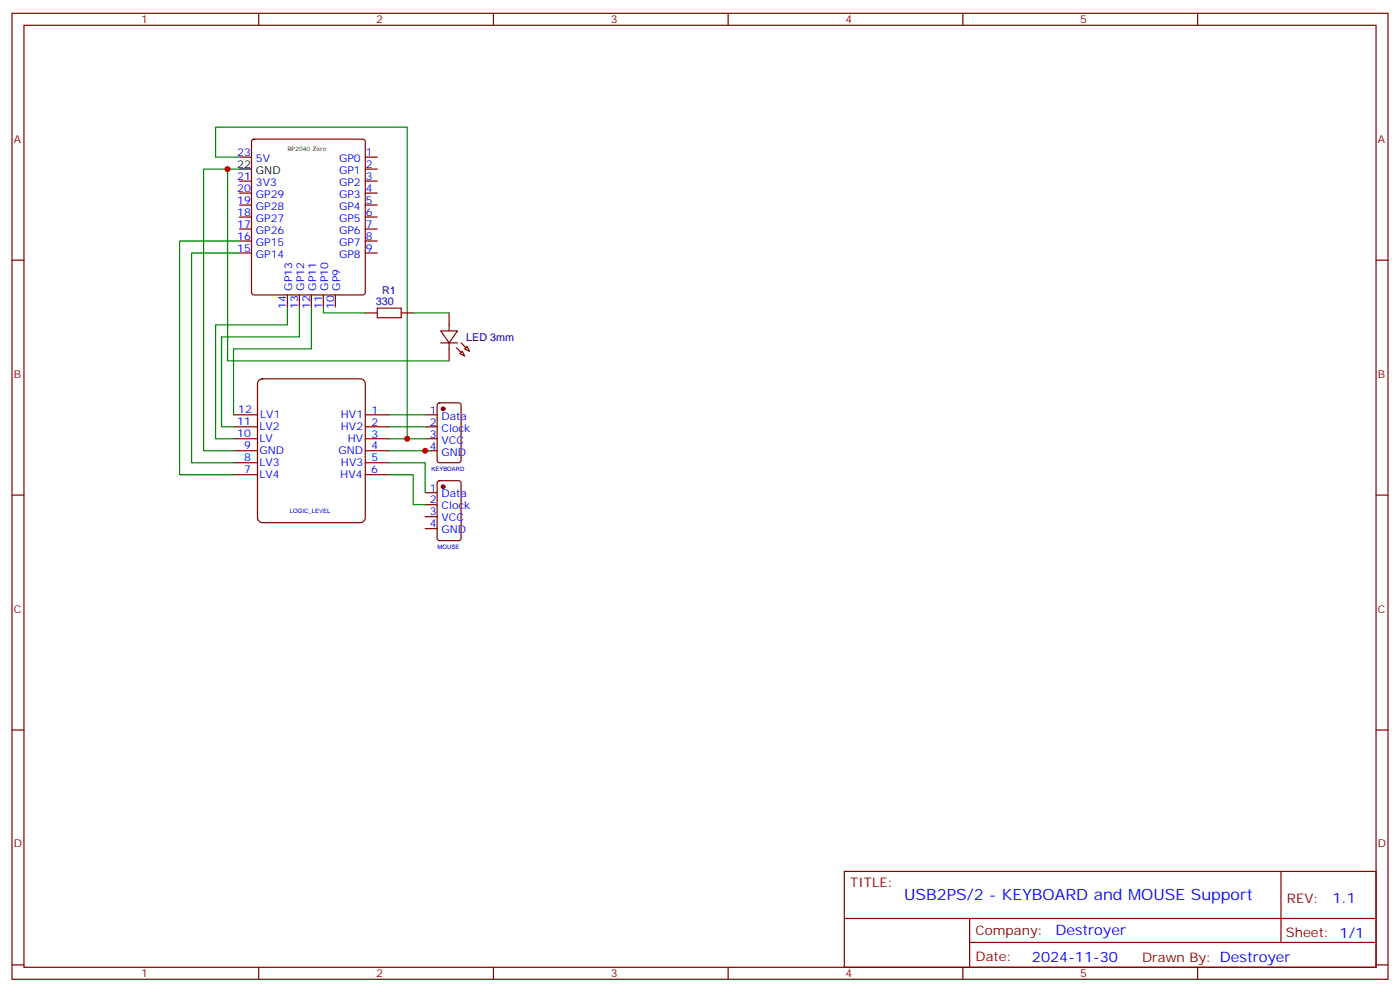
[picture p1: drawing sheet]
<svg xmlns="http://www.w3.org/2000/svg" width="412mm" height="292mm" viewBox="0 0 412 292" stroke-linecap="round" stroke-linejoin="round" font-family="sans-serif">
<g fill="none" stroke="#870000" stroke-width=".35">
<path d="M3.5 3.9h405.4v284.4h-405.4zM7.1 7.4h398.2v277.3h-398.2zM76.2 3.9v3.5M145.3 3.9v3.5M214.5 3.9v3.5M283.6 3.9v3.5M352.8 3.9v3.5M70.6 46.2h3.5M70.6 53.3h3.5M70.6 56.8h3.5M74.3 41.2l.5-.2h32.1l.5 .2 .2 .5v44.4l-.2 .5-.5 .2h-32.1l-.5-.2-.2-.5v-44.4zM107.6 46.2h3.5"/>
<path d="M107.6 49.8h3.5M107.6 53.3h3.5M107.6 56.8h3.5M3.5 76.6h3.6M70.6 60.4h3.5M70.6 63.9h3.5M70.6 67.4h3.5M70.6 70.9h3.5M70.6 74.5h3.5M107.6 60.4h3.5M107.6 63.9h3.5M107.6 67.4h3.5"/>
<path d="M107.6 70.9h3.5M107.6 74.5h3.5M405.3 76.6h3.6M84.7 86.8v3.5M88.2 86.8v3.5M91.7 86.8v3.5M95.2 86.8v3.5M98.8 86.8v3.5M3.5 145.7h3.6M405.3 145.7h3.6M3.5 214.9h3.6M405.3 214.9h3.6"/>
<path d="M248.7 256.5h156.6v28.2h-156.6zM377.3 256.5v20.9M248.7 270.4h156.5M285.6 277.4h119.6M285.6 270.4v14.1M3.5 284h3.6M76.2 284.7v3.6M145.3 284.7v3.6M214.5 284.7v3.6M283.6 284.7v3.6M352.8 284.7v3.6M405.3 284h3.6"/>
</g>
<path d="M70.6 49.8h3.5" fill="none" stroke="#000" stroke-width=".35"/>
<path d="M76.2 112.1l1.1-.6h28.9a1.41 1.41 0 0 1 1.4 1.4v39.5a1.51 1.51 0 0 1-1.4 1.4h-28.9a1.51 1.51 0 0 1-1.5-1.4v-39.5z" fill="#fff" stroke="#800000" stroke-width=".35"/>
<g fill="none" stroke="#870000" stroke-width=".35">
<path d="M107.6 92.1h3.5M118.2 92.1h3.5M129.8 97.4h5l-2.5 3.5zM132.3 92.1v5.3M129 118.8l.5-.2h5.6l.7 .4v16.5l-.4 .7h-5.9l-.7-.5v-16.4zM129.8 100.9h5M132.3 100.9v5.3M135.5 104.1l.7-.7 .7 1.4zM136.9 102.7l.7-.7 .7 1.4zM68.8 122.1h7M68.8 125.6h7M68.8 136.2h7"/>
<path d="M68.8 132.7h7M68.8 129.2h7M68.8 139.7h7M107.6 122.1h7.1M107.6 125.6h7.1M107.6 136.2h7.1M107.6 132.7h7.1M107.6 129.2h7.1M107.6 139.7h7.1M125.2 122.1h3.6M125.2 125.6h3.6M125.2 132.7h3.6"/>
<path d="M125.2 129.2h3.6M125.2 145h3.6M125.2 148.6h3.6M125.2 152.1h3.6M125.2 155.6h3.6M129 141.7l.5-.2h5.6l.7 .4v16.5l-.4 .7h-5.9l-.7-.4v-16.5z"/>
</g>
<g fill="#870000" stroke="#870000" stroke-width=".35">
<path d="M135.8 100.9l1.4 1.4z"/>
<path d="M134.4 102.3l1.4 1.5z"/>
<circle cx="130.5" cy="120.3" r=".53"/>
<circle cx="130.5" cy="143.3" r=".53"/>
</g>
<g fill="none" stroke="#008700" stroke-width=".35">
<path d="M67 49.8v56.4h65.3M70.6 46.2h-7.1v-8.8h56.4v91.8M70.6 49.8h-10.6v82.9h8.8M70.6 70.9h-17.7v68.8h15.9M70.6 74.5h-14.2v61.7h12.4M84.7 90.3v5.3h-21.2v33.6h5.3M88.2 90.3v8.9h-22.9v26.4h3.5M91.7 90.3v12.4h-22.9v19.4M95.2 90.3v1.8h12.4M121.7 92.1h10.6M114.7 136.2h10.5v8.8M114.7 139.7h7v8.9h3.5"/>
<path d="M114.7 122.1h10.5M114.7 125.6h10.5M114.7 129.2h10.5M114.7 132.7h12.3"/>
</g>
<path d="M111.1 90.7h7.1v2.8h-7.1z" fill="none" stroke="#a10000" stroke-width=".35"/>
<g fill="#c00">
<circle cx="119.9" cy="129.2" r=".88"/>
<circle cx="125.2" cy="132.7" r=".88"/>
<circle cx="67" cy="49.8" r=".88"/>
</g>
<text font-size="4.6" fill="#00f" x="266.3" y="265">USB2PS/2 - KEYBOARD and MOUSE Support</text>
<g font-size="4.2" fill="#00f">
<text x="392.5" y="265.8">1.1</text>
<text x="310.9" y="275.3">Destroyer</text>
<text x="304" y="283.1">2024-11-30</text>
</g>
<g font-size="3.9" fill="#800">
<text x="250.5" y="261.1">TITLE:</text>
<text x="379.1" y="265.8">REV:</text>
<text x="287.4" y="275.3">Company:</text>
<text x="378.7" y="275.9">Sheet: 1/1</text>
<text x="287.4" y="283">Date:</text>
<text x="336.4" y="283.1">Drawn By: Destroyer</text>
</g>
<g font-size="3.2" fill="#800">
<text x="41.6" y="6.9">1</text>
<text x="110.8" y="6.9">2</text>
<text x="179.9" y="6.9">3</text>
<text x="249.1" y="6.9">4</text>
<text x="318.2" y="6.9">5</text>
<text x="4.1" y="42">A</text>
<text x="405.9" y="42">A</text>
<text x="4.1" y="111.2">B</text>
<text x="405.9" y="111.2">B</text>
<text x="4.1" y="180.3">C</text>
<text x="405.9" y="180.3">C</text>
<text x="4.1" y="249.4">D</text>
<text x="405.9" y="249.4">D</text>
<text x="41.6" y="287.7">1</text>
<text x="110.8" y="287.7">2</text>
<text x="179.9" y="287.7">3</text>
<text x="249.1" y="287.7">4</text>
<text x="318.2" y="287.7">5</text>
</g>
<g font-size="3.2" fill="#00f">
<text x="69.9" y="45.9">23</text>
<text x="75.4" y="47.7">5V</text>
<text x="99.9" y="47.7">GP0</text>
<text x="107.8" y="45.9">1</text>
<text x="69.9" y="53">21</text>
<text x="99.9" y="51.2">GP1</text>
<text x="107.8" y="49.4">2</text>
<text x="107.8" y="53">3</text>
<text x="69.9" y="56.5">20</text>
<text x="75.4" y="58.2">GP29</text>
<text x="75.4" y="54.7">3V3</text>
<text x="99.9" y="54.7">GP2</text>
<text x="99.9" y="58.2">GP3</text>
<text x="107.8" y="56.5">4</text>
<text x="69.9" y="63.5">18</text>
<text x="69.9" y="60">19</text>
<text x="75.4" y="65.3">GP27</text>
<text x="75.4" y="61.8">GP28</text>
<text x="99.9" y="61.8">GP4</text>
<text x="99.9" y="65.3">GP5</text>
<text x="107.8" y="60">5</text>
<text x="107.8" y="63.5">6</text>
<text x="69.9" y="70.6">16</text>
<text x="69.9" y="67.1">17</text>
<text x="75.4" y="68.8">GP26</text>
<text x="99.9" y="68.8">GP6</text>
<text x="107.8" y="67.1">7</text>
<text x="107.8" y="70.6">8</text>
<text x="69.9" y="74.1">15</text>
<text x="75.4" y="75.9">GP14</text>
<text x="75.4" y="72.4">GP15</text>
<text x="99.9" y="72.4">GP7</text>
<text x="99.9" y="75.9">GP8</text>
<text x="107.8" y="74.1">9</text>
<text x="86.1" y="85.5" transform="rotate(-90 86.1 85.5)">GP13</text>
<text x="89.6" y="85.5" transform="rotate(-90 89.6 85.5)">GP12</text>
<text x="93.1" y="85.5" transform="rotate(-90 93.1 85.5)">GP11</text>
<text x="96.7" y="85.5" transform="rotate(-90 96.7 85.5)">GP10</text>
<text x="100.2" y="85.5" transform="rotate(-90 100.2 85.5)">GP9</text>
<text x="84.3" y="91" transform="rotate(-90 84.3 91)">14</text>
<text x="87.8" y="91" transform="rotate(-90 87.8 91)">13</text>
<text x="91.4" y="91" transform="rotate(-90 91.4 91)">12</text>
<text x="94.9" y="91" transform="rotate(-90 94.9 91)">11</text>
<text x="98.4" y="91" transform="rotate(-90 98.4 91)">10</text>
<text x="69.9" y="125.1">11</text>
<text x="70.2" y="121.6">12</text>
<text x="76.7" y="123.1">LV1</text>
<text x="100.4" y="123.1">HV1</text>
<text x="109.5" y="121.7">1</text>
<text x="109.5" y="125.2">2</text>
<text x="126.6" y="121.7">1</text>
<text x="126.6" y="125.3">2</text>
<text x="130.1" y="123.5">Data</text>
<text x="69.9" y="128.6">10</text>
<text x="76.4" y="130">LV</text>
<text x="76.4" y="126.5">LV2</text>
<text x="100.4" y="126.7">HV2</text>
<text x="102.4" y="130.2">HV</text>
<text x="109.4" y="128.8">3</text>
<text x="126.6" y="128.8">3</text>
<text x="130.1" y="127">Clock</text>
<text x="130.1" y="130.6">VCC</text>
<text x="71.9" y="135.7">8</text>
<text x="71.9" y="132.2">9</text>
<text x="76.4" y="137.1">LV3</text>
<text x="76.4" y="133.6">GND</text>
<text x="99.7" y="133.7">GND</text>
<text x="100.4" y="137.2">HV3</text>
<text x="109.5" y="132.3">4</text>
<text x="109.5" y="135.8">5</text>
<text x="126.6" y="132.3">4</text>
<text x="130.1" y="134.1">GND</text>
<text x="71.9" y="139.2">7</text>
<text x="76.4" y="140.6">LV4</text>
<text x="100.2" y="140.8">HV4</text>
<text x="109.3" y="139.4">6</text>
<text x="126.6" y="144.7">1</text>
<text x="126.6" y="148.2">2</text>
<text x="130.1" y="146.4">Data</text>
<text x="130.1" y="150">Clock</text>
<text x="126.6" y="151.7">3</text>
<text x="126.6" y="155.3">4</text>
<text x="130.1" y="153.5">VCC</text>
<text x="130.1" y="157">GND</text>
</g>
<g font-size="3.2">
<text x="69.9" y="49.4">22</text>
<text x="75.4" y="51.2">GND</text>
</g>
<g font-size="3.2" fill="#000080">
<text x="110.7" y="89.7">330</text>
<text x="112.5" y="86.5">R1</text>
<text x="137.3" y="100.3">LED 3mm</text>
</g>
<text font-size="1.8" x="84.7" y="44.5">RP2040 Zero</text>
<g font-size="1.8" fill="#000080">
<text x="127.1" y="138.6">KEYBOARD</text>
<text x="85.3" y="151">LOGIC_LEVEL</text>
<text x="128.8" y="161.5">MOUSE</text>
</g>
</svg>
